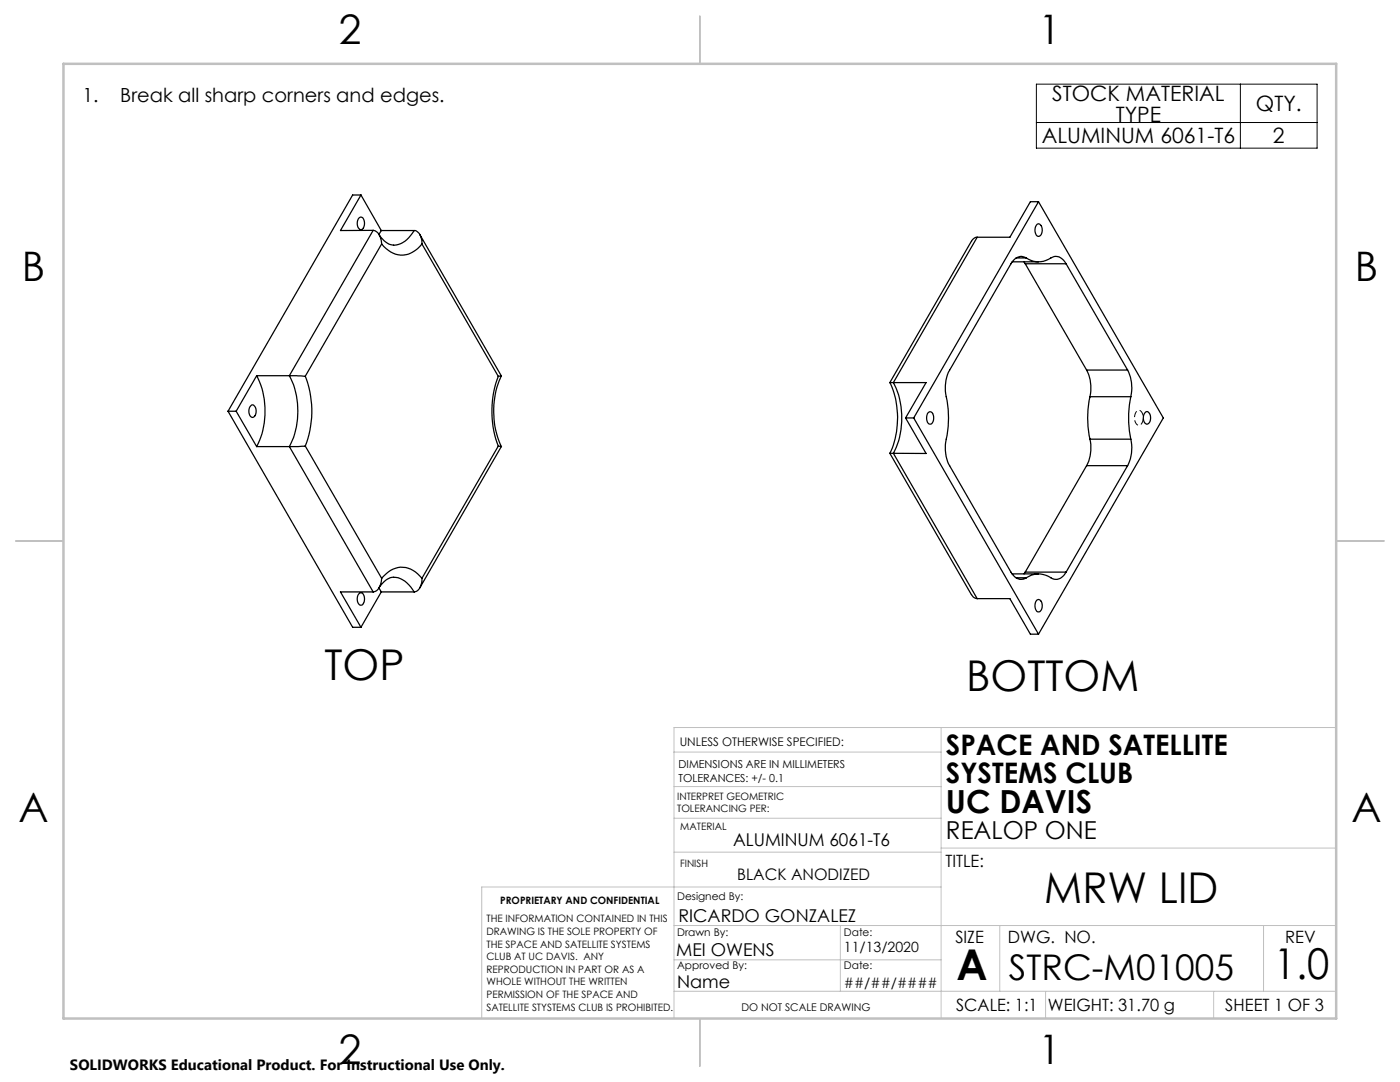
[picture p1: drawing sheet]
<svg xmlns="http://www.w3.org/2000/svg" width="279mm" height="216mm" viewBox="0 0 279 216" stroke-linecap="round" stroke-linejoin="round" font-family="sans-serif">
<path d="M226.7 84.4a.72 .72 0 0 0 .8 .4 .72 .72 0 0 0 .5-.7 1.63 1.63 0 0 0-.7-2.2 1.82 1.82 0 0 0-.6 2.5" fill="none" stroke="#000" stroke-width=".2" stroke-dasharray="1.3 .6" stroke-dashoffset=".7" stroke-linecap="butt"/>
<path d="M206.8 16.8h56.1v12.8h-56.1zM247.5 16.8v12.8M206.8 24.4h56.1" fill="none" stroke="#000" stroke-width=".2"/>
<g fill="none" stroke="#c0c0c0" stroke-width=".2">
<path d="M134.5 150.1h53.3M134.5 157h53.3M187.8 145.2v58M266.7 145.2h-132.2v58M134.5 170h53.3M134.5 163.3h53.3M187.8 169.2h78.9M187.8 177h-91.7v26.2M134.5 197.8h132.2M134.5 184.7h132.2M134.5 191.5h53.3M167.7 184.7v13.1"/>
<path d="M199.5 184.7v13.1M208.7 197.8v5.4M242.2 197.8v5.4M252.2 184.7v13.1"/>
</g>
<path d="M139.7 3.2v9.5M3.1 107.9h9.6M266.7 107.9h9.5M139.7 203.2v9.6" fill="none" stroke="#c0c0c0" stroke-width=".25"/>
<path d="M12.7 12.7h254v190.5h-254z" fill="none" stroke="#c0c0c0" stroke-width=".5"/>
<g fill="none" stroke="#000" stroke-width=".25">
<path d="M72 38.9h-1.6l-24.9 43.2M72 38.9l-4.1 7.1h6.6M72 38.9l4.1 7.1M71.6 43.5a.66 .66 0 0 1 .8 0 .66 .66 0 0 1 .3 .7 1.28 1.28 0 0 1-.8 1.6 1.59 1.59 0 0 1-.3-2.3zM74.5 46a2.18 2.18 0 0 1 1.6 2.3l.1 .4M74.5 46l-16.8 29M76.1 46l-.5 .7a3.9 3.9 0 0 0 3 2.2M76.1 46h6.6M76.2 48.7a4.7 4.7 0 0 0 5.8 1.8l1.4-.9 .8-.9M76.2 48.7l-15.3 26.4M82.7 46a1.89 1.89 0 0 1 1.5 1.9v.8M82.7 46a5.1 5.1 0 0 1-4.1 2.9"/>
<path d="M83.8 46.8l16.2 28.2M84.2 48.7l15.2 26.4M193.9 48.2l-16.3 28.1M195 47.3l-.6 .3-.5 .6M195 47.3l-16.7 29M202 52.2h5.3M202.8 51.5h2M204.4 52.2l.2 .4M204.6 52.6l12.3 21.2M204.6 52.6h8.2M204.8 51.5a2.17 2.17 0 0 0-3 1.1l-12.3 21.3a8.2 8.2 0 0 0-.5 6.1 23.2 23.2 0 0 1-.3 8.8 7.4 7.4 0 0 0 .8 4.1l12.3 21.3a2.13 2.13 0 0 0 3 1.1M204.8 51.5a4.5 4.5 0 0 0 5.2-.2 2.05 2.05 0 0 1 2.8 1.3"/>
<path d="M206.9 44.9a.67 .67 0 0 1 .7-.1 .67 .67 0 0 1 .4 .7 1.28 1.28 0 0 1-.8 1.7 1.6 1.6 0 0 1-.3-2.3zM207.3 40.3h-1.7l-4.1 7h-6.5M207.3 40.3l-24.9 43.1M207.3 40.3l24.9 43.1-24.9 43.1M212.8 52.6l12.2 21.2M51.2 75a15.9 15.9 0 0 1 0 14.1M51.2 75l-4.1 7.1M51.2 75h6.5M57.7 75a15.6 15.6 0 0 1 0 14.1M57.7 75l3.2 .1M60.9 75.1a19.2 19.2 0 0 1 0 13.9M99.4 75.1a19.6 19.6 0 0 0 0 13.9"/>
<path d="M100 75a17 17 0 0 0 .1 14.1M100 75l-.6 .1M177.6 76.3a16.8 16.8 0 0 1 0 14.2M177.6 76.3h.7M178.3 76.3a15.8 15.8 0 0 1 0 14.2M178.3 76.3h6.5l-4.1 7.1M216.9 73.8a8.1 8.1 0 0 1 .6 5.4M216.9 73.8h8.1M217.5 79.2a19.8 19.8 0 0 0 0 8.4M217.5 79.2h8.2M225 73.8a7.8 7.8 0 0 1 .7 5.4M225.7 79.2a21.4 21.4 0 0 0 0 8.4"/>
<path d="M45.5 82.1h1.6M45.5 82.1l24.9 43.1h1.6M47.1 82.1l4.1 7M50 81l.2-.1a.86 .86 0 0 1 .9 1 1.08 1.08 0 0 1-.8 1.4 1.56 1.56 0 0 1-.3-2.3zM51.2 89.1h6.5M57.7 89.1l16.8 29M60.9 89l-3.2 .1M60.9 89l15.3 26.4M99.4 89l.6 .1-16.2 28.2M99.4 89l-15.2 26.4M177.6 90.5h.7M177.6 90.5l16.3 28.1"/>
<path d="M178.3 90.5l16.7 29M180.7 83.4h1.7M180.7 83.4l4.1 7.1h-6.5M182.4 83.4l24.9 43.1M185.2 82.3a.66 .66 0 0 1 .8 0 .66 .66 0 0 1 .3 .7 1.39 1.39 0 0 1-.6 1.6 1.03 1.03 0 0 1-.8-1.3zM216.9 92.9l-12.3 21.3M216.9 92.9h8.1M217.5 87.6a8 8 0 0 1-.6 5.3M217.5 87.6h8.2M225 92.9l-12.2 21.3M225.7 87.6a7.7 7.7 0 0 1-.7 5.3M228.5 82.3l.2-.1a.86 .86 0 0 1 .9 1.1 1.08 1.08 0 0 1-.8 1.3 1.56 1.56 0 0 1-.3-2.3z"/>
<path d="M71.6 118.5a.66 .66 0 0 1 .8-.1 .66 .66 0 0 1 .3 .7 1.39 1.39 0 0 1-.6 1.7 1.16 1.16 0 0 1-.8-1.7zM74.5 118.1h-6.6l4.1 7.1M76.1 118.1l-.5-.8a3.5 3.5 0 0 1 3.9-2 6 6 0 0 1 3.2 2.8M76.1 118.1h6.6M76.1 118.1l-4.1 7.1M76.2 115.4a4.7 4.7 0 0 1 6.2-1.6l1 .7 .8 .9M76.2 115.4a2.77 2.77 0 0 1-1.5 2.7h-.2M84.2 115.4a2.56 2.56 0 0 1-1.3 2.7h-.2M193.9 118.6l.5 .6 .6 .3M195 119.5h6.5l4.1 7h1.7M202 114.5h5.3M202.8 115.3h2"/>
<path d="M204.6 114.2l-.2 .3M204.6 114.2h8.2M206.9 119.8a.69 .69 0 0 1 .7 0 .69 .69 0 0 1 .4 .7 1.22 1.22 0 0 1-.8 1.6 1.58 1.58 0 0 1-.3-2.3zM212.8 114.2a2.17 2.17 0 0 1-3.6 .8 4.2 4.2 0 0 0-4.4 .3"/>
</g>
<g font-size="8.5">
<text x="64.8" y="135.7">TOP</text>
<text x="192.8" y="137.8">BOTTOM</text>
<text x="208.4" y="180.2">MRW LID</text>
<text x="190.9" y="195.5">A</text>
<text x="254.2" y="195.4">1.0</text>
</g>
<g font-size="8.1">
<text x="67.6" y="8.9">2</text>
<text x="207.3" y="8.9">1</text>
<text x="4.4" y="56.2">B</text>
<text x="270.4" y="56.2">B</text>
<text x="3.7" y="164.1">A</text>
<text x="269.7" y="164.1">A</text>
<text x="67.6" y="212.4">2</text>
<text x="207.3" y="212.4">1</text>
</g>
<text font-size="7.1" x="201.4" y="195.6">STRC-M01005</text>
<text font-size="6.3" x="188.8" y="162.2">UC DAVIS</text>
<g font-size="5.6">
<text x="188.8" y="150.7">SPACE AND SATELLITE</text>
<text x="188.8" y="156.3">SYSTEMS CLUB</text>
</g>
<text font-size="4.9" x="188.8" y="167.5">REALOP ONE</text>
<g font-size="4.2">
<text x="210" y="20.1">STOCK MATERIAL</text>
<text x="250.6" y="22.1">QTY.</text>
<text x="207.9" y="28.5">ALUMINUM 6061-T6</text>
<text x="222.7" y="24.3">TYPE</text>
<text x="254.1" y="28.5">2</text>
</g>
<g font-size="3.9">
<text x="16.5" y="20.3">1.</text>
<text x="24" y="20.3">Break all sharp corners and edges.</text>
</g>
<g font-size="3.5">
<text x="146.3" y="168.8">ALUMINUM 6061-T6</text>
<text x="135.4" y="184">RICARDO GONZALEZ</text>
<text x="134.9" y="190.8">MEI OWENS</text>
<text x="135.1" y="197.2">Name</text>
</g>
<g font-size="3.4">
<text x="188.7" y="172.9">TITLE:</text>
<text x="190.7" y="188.1">SIZE</text>
<text x="201.1" y="188.1">DWG. NO.</text>
<text x="256.5" y="188.2">REV</text>
<text x="190.8" y="201.7">SCALE: 1:1</text>
<text x="209.1" y="201.7">WEIGHT: 31.70 g</text>
<text x="244.5" y="201.7">SHEET 1 OF 3</text>
</g>
<text font-size="3.2" x="147.1" y="175.7">BLACK ANODIZED</text>
<text font-size="3" x="14" y="213.5">SOLIDWORKS Educational Product. For Instructional Use Only.</text>
<g font-size="2.8">
<text x="168.4" y="189.9">11/13/2020</text>
<text x="168.4" y="197.2">##/##/####</text>
</g>
<text font-size="2.4" x="135.6" y="148.8">UNLESS OTHERWISE SPECIFIED:</text>
<g font-size="2.2">
<text x="135.4" y="153.3">DIMENSIONS ARE IN MILLIMETERS</text>
<text x="135.4" y="155.9">TOLERANCES: +/- 0.1</text>
</g>
<g font-size="2.1">
<text x="135.1" y="179.5">Designed By:</text>
<text x="135.1" y="186.8">Drawn By:</text>
<text x="168.4" y="186.8">Date:</text>
<text x="135.1" y="193.4">Approved By:</text>
<text x="168.4" y="193.4">Date:</text>
<text x="148" y="201.7">DO NOT SCALE DRAWING</text>
</g>
<g font-size="2">
<text x="135.1" y="159.5">INTERPRET GEOMETRIC</text>
<text x="135.1" y="162.1">TOLERANCING PER:</text>
<text x="135.8" y="165.6">MATERIAL</text>
<text x="135.7" y="172.9">FINISH</text>
<text x="97.1" y="184">THE INFORMATION CONTAINED IN THIS</text>
<text x="99.8" y="180.4">PROPRIETARY AND CONFIDENTIAL</text>
<text x="97.1" y="186.5">DRAWING IS THE SOLE PROPERTY OF</text>
<text x="97.1" y="189.1">THE SPACE AND SATELLITE SYSTEMS</text>
<text x="97.1" y="191.6">CLUB AT UC DAVIS. ANY</text>
<text x="97.1" y="194.1">REPRODUCTION IN PART OR AS A</text>
<text x="97.1" y="196.6">WHOLE WITHOUT THE WRITTEN</text>
<text x="97.1" y="199.2">PERMISSION OF THE SPACE AND</text>
<text x="97.1" y="201.7">SATELLITE STYSTEMS CLUB IS PROHIBITED.</text>
</g>
</svg>
